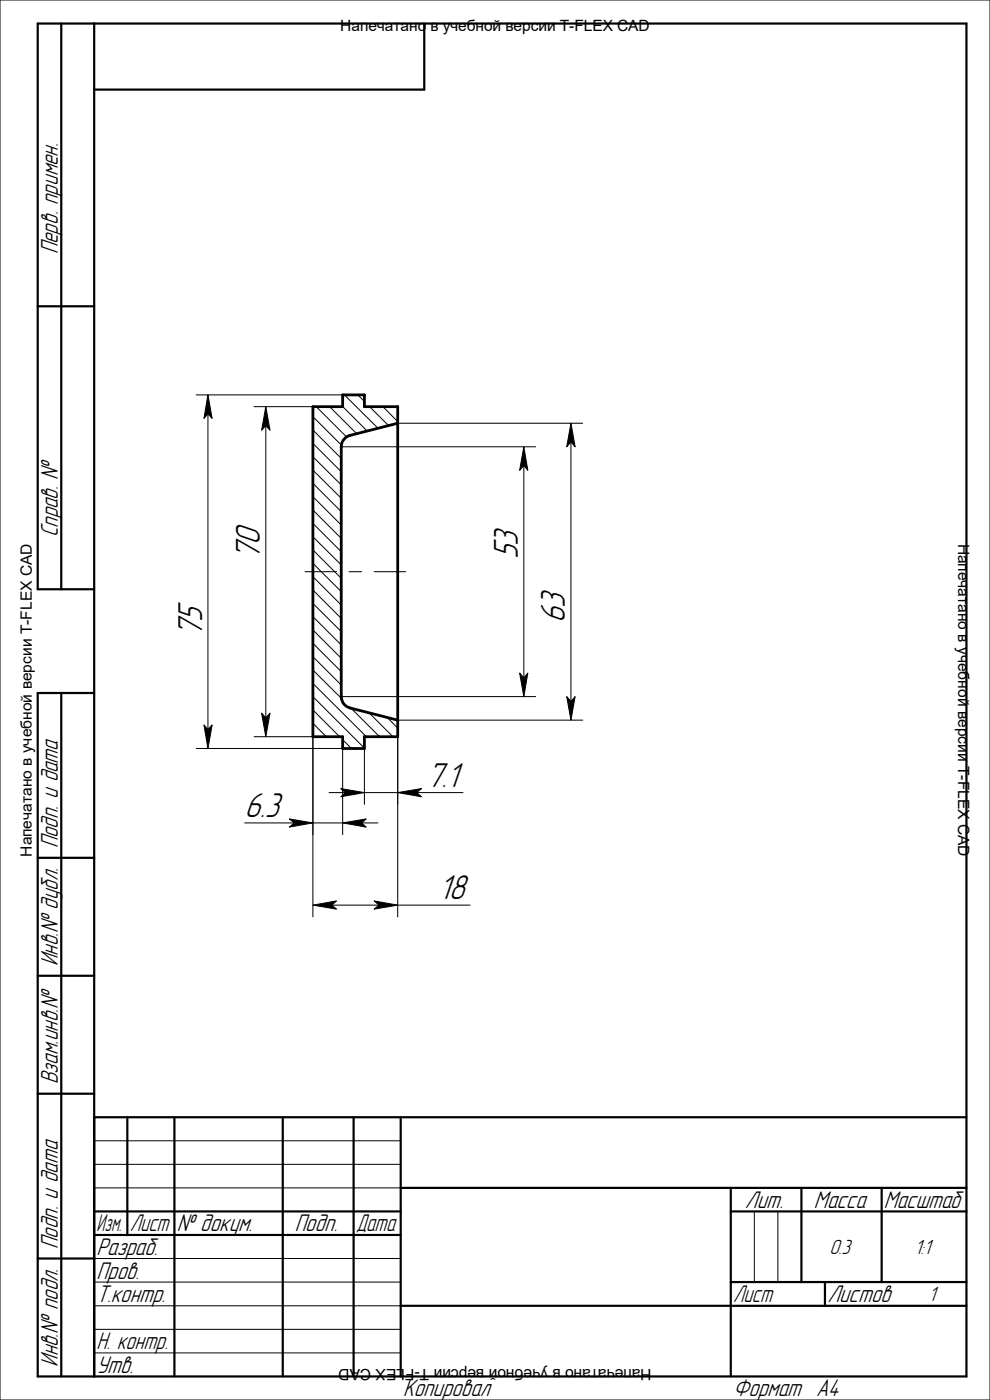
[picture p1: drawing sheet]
<svg xmlns="http://www.w3.org/2000/svg" width="210mm" height="297mm" viewBox="0 0 210 297" stroke-linecap="round" stroke-linejoin="round" font-family="sans-serif">
<g fill="none" stroke="#000" stroke-width=".21">
<path d="M0 0h210v297h-210zM41.6 83.8h31.1M44.1 87.8v67M53.9 86.3h12.5M56.4 90.3v62M66.4 99.7l6 6M66.4 96.9l6 6M66.4 94.1l6 6M66.4 91.2l6 6M66.4 88.4l6 6M67.1 86.3l6.4 6.4M69.9 86.3l5.7 5.7"/>
<path d="M72.4 94.8h41.2M72.7 86.2l5.2 5.2M73.1 83.8l7.1 7M75.9 83.8l1.4 1.4M78.4 86.3l4 4M81.2 86.3l3.2 3.2M84.1 86.3l.3 .3M84.4 89.8h39.2M111.1 98.8v45M121.1 93.8v55M66.4 119.5l6 6M66.4 116.7l6 6"/>
<path d="M66.4 113.9l6 5.9M66.4 111l6 6.1M66.4 108.2l6 6M66.4 105.4l6 6M66.4 102.5l6 6M64.7 121.3h6.7M66.4 139.3l6 6M66.4 136.5l6 6M66.4 133.6l6 6.1M66.4 130.8l6 6M66.4 128l6 6M66.4 125.2l6 6"/>
<path d="M66.4 122.3l6 6.1M74 121.3h2.7M79.4 121.3h6.7M41.6 158.8h31.1M53.9 156.3h12.5v38.2M66.4 153.5l2.8 2.8M66.4 150.6l5.7 5.7M66.4 147.8l10.9 10.9M66.4 145l11.3 11.3M66.4 142.2l6 6M72.4 147.8h41.2M72.7 156.3v20.8"/>
<path d="M72.7 156.9l1.8 1.9M74.5 150.3l6 6M77.3 158.8v11.8M78.3 151.3l5.1 5M82.1 152.2l2.3 2.3M84.4 152.8h39.2M84.4 156.3v38.2M51.9 174.6h10.5M66.4 174.6h6.3M69.8 168.1h3.5M76.7 174.6h3.5M77.3 168.1h7.1"/>
<path d="M88.4 168.1h9.8M70.4 192h10M84.4 192h15.3M20 252h65M20 242h65M20 247h65M160 257v15M165 257v15M20 277h65M20 267h65M20 272h65M155 277h50"/>
<path d="M20 282h65M20 287h65"/>
</g>
<path d="M66.4 86.3h6.3v-2.5h4.6v2.5h7.1v70h-7.1v2.5h-4.6v-2.5h-6.3zM84.4 89.8l-10.1 2.6-1.1 .6a2.39 2.39 0 0 0-.8 1.8v53.4a2.49 2.49 0 0 0 1.9 2l10.1 2.6" fill="none" stroke="#000" stroke-width=".59"/>
<g fill="#000" stroke="#000" stroke-width=".21">
<path d="M44.1 83.8l.9 5-.9-1-.8 1z" fill-rule="evenodd"/>
<path d="M56.4 86.3l.9 5-.9-1-.9 1z" fill-rule="evenodd"/>
<path d="M111.1 94.8l.9 5-.9-1-.9 1z" fill-rule="evenodd"/>
<path d="M121.1 89.8l.9 5-.9-1-.9 1z" fill-rule="evenodd"/>
<path d="M43.3 153.8l.8 1 .9-1-.9 5z" fill-rule="evenodd"/>
<path d="M55.5 151.3l.9 1 .9-1-.9 5z" fill-rule="evenodd"/>
<path d="M110.2 142.8l.9 1 .9-1-.9 5z" fill-rule="evenodd"/>
<path d="M120.2 147.8l.9 1 .9-1-.9 5z" fill-rule="evenodd"/>
<path d="M61.4 173.7l5 .9-5 .9 1-.9z" fill-rule="evenodd"/>
<path d="M72.3 167.3l5 .8-5 .9 1-.9z" fill-rule="evenodd"/>
<path d="M72.7 174.6l5-.9-1 .9 1 .9z" fill-rule="evenodd"/>
<path d="M84.4 168.1l5-.8-1 .8 1 .9z" fill-rule="evenodd"/>
<path d="M66.4 192l5-.9-1 .9 1 .9z" fill-rule="evenodd"/>
<path d="M79.4 191.1l5 .9-5 .9 1-.9z" fill-rule="evenodd"/>
</g>
<g fill="none" stroke="#000" stroke-width=".47">
<path d="M13 5v120M20 5v287M90 5v14h-70M8 65h12M20 125h-12v-120h197v287h-197v-145h12M13 147v145M8 182h12M8 207h12M8 232h12M20 237h185M27 237v25M37 237v55"/>
<path d="M60 237v55M75 237v55M85 237v55M20 257h65M85 252h120M155 257h50M155 252v40M170 252v20M187 252v20M8 267h12M20 262h65M85 277h120"/>
<path d="M155 272h50M175 272v5"/>
</g>
<g font-size="6.8">
<text x="55.1" y="118.9" transform="rotate(-90 55.1 118.9)">70</text>
<text x="109.9" y="118.7" transform="rotate(-90 109.9 118.7)">53</text>
<text x="42.9" y="135.2" transform="rotate(-90 42.9 135.2)">75</text>
<text x="119.8" y="132.2" transform="rotate(-90 119.8 132.2)">63</text>
<text x="90.5" y="166.9">7.1</text>
<text x="51.9" y="173.4">6.3</text>
<text x="93" y="190.8">18</text>
</g>
<g font-size="4.7">
<text x="12.2" y="54" transform="rotate(-90 12.2 54)">Перв. примен.</text>
<text x="12.2" y="114" transform="rotate(-90 12.2 114)">Справ. №</text>
<text x="12.2" y="180" transform="rotate(-90 12.2 180)">Подп. и дата</text>
<text x="12.2" y="205" transform="rotate(-90 12.2 205)">Инв.№ дубл.</text>
<text x="12.2" y="230" transform="rotate(-90 12.2 230)">Взам.инв.№</text>
<text x="158" y="256.2">Лит.</text>
<text x="172.7" y="256.2">Масса</text>
<text x="187.5" y="256.2">Масштаб</text>
<text x="27.5" y="261.2">Лист</text>
<text x="37.5" y="261.2">№ докум.</text>
<text x="62.5" y="261.2">Подп.</text>
<text x="75.5" y="261.2">Дата</text>
<text x="12.2" y="265" transform="rotate(-90 12.2 265)">Подп. и дата</text>
<text x="20.5" y="266.3">Разраб.</text>
<text x="20.5" y="271.3">Пров.</text>
<text x="20.5" y="276.3">Т.контр.</text>
<text x="155.5" y="276.3">Лист</text>
<text x="175.5" y="276.3">Листов</text>
<text x="20.5" y="286.3">Н. контр.</text>
<text x="12.2" y="290" transform="rotate(-90 12.2 290)">Инв.№ подл.</text>
<text x="20.5" y="291.3">Утв.</text>
<text x="85.5" y="296.2">Копировал</text>
<text x="155.5" y="296.2">Формат</text>
<text x="173.1" y="296.2">A4</text>
</g>
<text font-size="4.6" x="20.5" y="261.2">Изм.</text>
<g font-size="4.1">
<text x="176" y="266">0.3</text>
<text x="194" y="266">1:1</text>
<text x="197" y="276">1</text>
</g>
<g font-size="3.3">
<text x="72.2" y="6.6">Напечатано в учебной версии T-FLEX CAD</text>
<text x="203.3" y="115.3" transform="rotate(90 203.3 115.3)">Напечатано в учебной версии T-FLEX CAD</text>
<text x="6.7" y="181.7" transform="rotate(-90 6.7 181.7)">Напечатано в учебной версии T-FLEX CAD</text>
<text x="138.2" y="290.4" transform="rotate(-180 138.2 290.4)">Напечатано в учебной версии T-FLEX CAD</text>
</g>
</svg>
